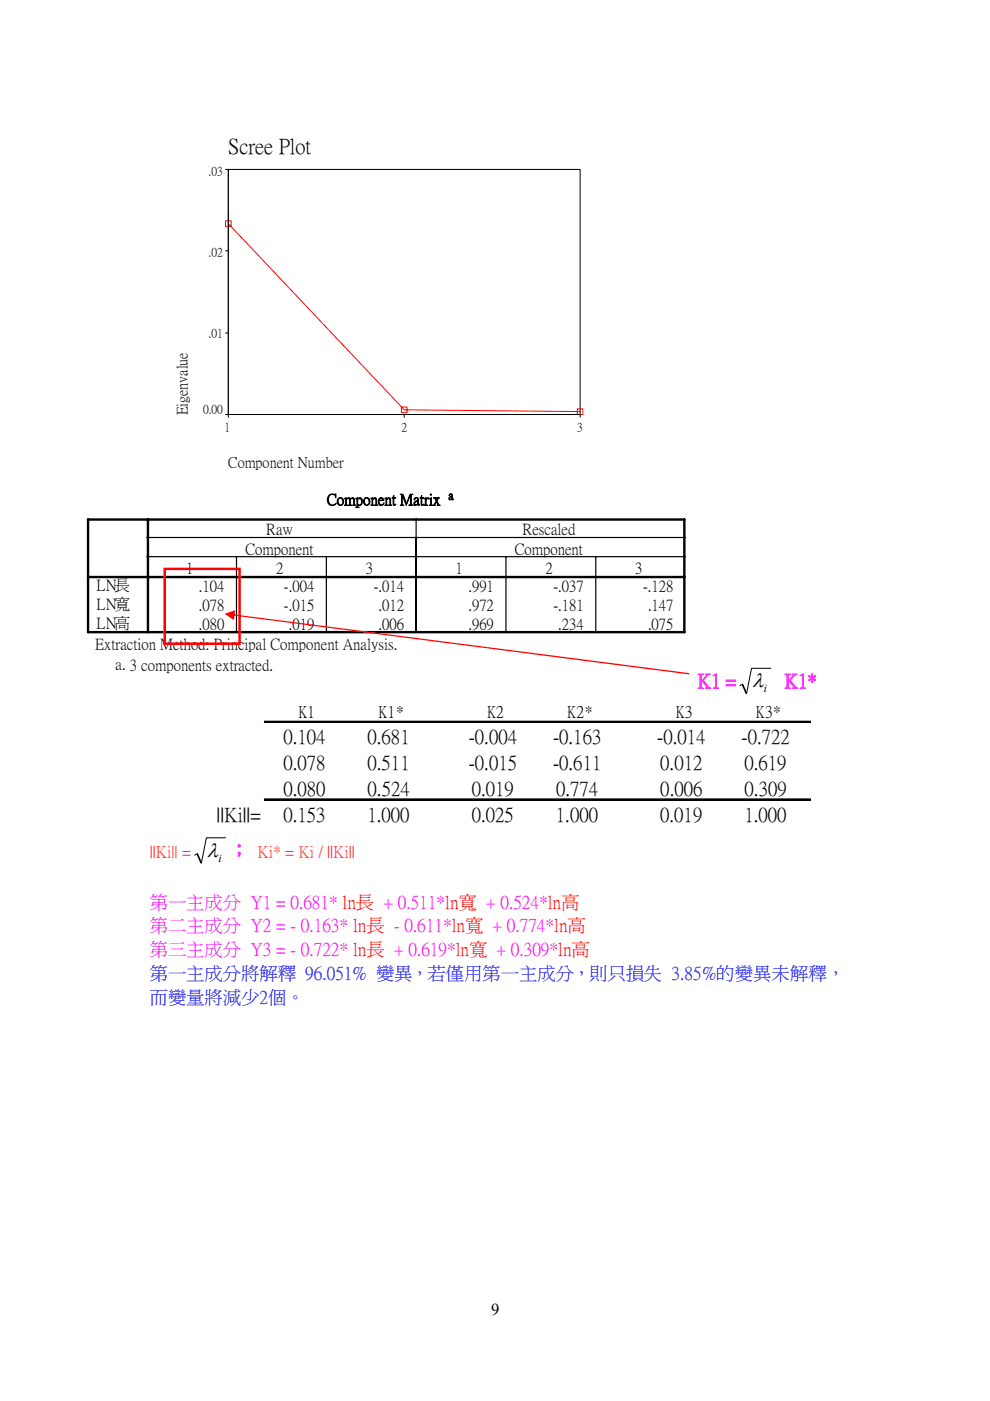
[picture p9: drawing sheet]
<svg xmlns="http://www.w3.org/2000/svg" width="210mm" height="297mm" viewBox="0 0 210 297" stroke-linecap="round" stroke-linejoin="round" font-family="sans-serif">
<path d="M47.8 35.9h.6M47.8 53.2h.6M47.8 70.6h.6M47.8 87.9h.6v.6M85.7 87.9v.6M123 87.9v.6" fill="none" stroke="#000" stroke-width=".21"/>
<g fill="#fff">
<path d="M48.4 35.9l74.6 52h-74.6z"/>
<path d="M48.4 35.9h74.6v52z"/>
</g>
<path d="M48.4 35.9h74.6v52h-74.6zM48.4 35.9v52h74.6" fill="none" stroke="#000" stroke-width=".21"/>
<path d="M47.8 46.8h1.2v1.2h-1.2zM48.4 47.4l37.3 39.5 37.3 .4M85.1 86.3h1.2v1.2h-1.2zM122.4 86.7h1.2v1.2h-1.2z" fill="none" stroke="#f00" stroke-width=".21"/>
<g fill="#fff">
<path d="M15.9 101.5h126.6v42.4h-126.6z"/>
<path d="M18.2 103.8h127.6v6.3h-127.6z"/>
<path d="M31.1 122.1h19.5v4.5h-19.5z"/>
<path d="M50.1 122.1h19.6v4.5h-19.6z"/>
<path d="M69.2 122.1h19.5v4.5h-19.5z"/>
<path d="M88.2 122.1h19.6v4.5h-19.6z"/>
<path d="M107.3 122.1h19.5v4.5h-19.5z"/>
<path d="M126.3 122.1h19.5v4.5h-19.5z"/>
<path d="M31.1 126.2h19.5v4.5h-19.5z"/>
<path d="M50.1 126.2h19.6v4.5h-19.6z"/>
<path d="M69.2 126.2h19.5v4.5h-19.5z"/>
<path d="M88.2 126.2h19.6v4.5h-19.6z"/>
<path d="M107.3 126.2h19.5v4.5h-19.5z"/>
<path d="M126.3 126.2h19.5v4.5h-19.5z"/>
<path d="M31.1 130.2h19.5v4.6h-19.5z"/>
<path d="M50.1 130.2h19.6v4.6h-19.6z"/>
<path d="M69.2 130.2h19.5v4.6h-19.5z"/>
<path d="M88.2 130.2h19.6v4.6h-19.6z"/>
<path d="M107.3 130.2h19.5v4.6h-19.5z"/>
<path d="M126.3 130.2h19.5v4.6h-19.5z"/>
<path d="M18.4 109.9h13.2v12.7h-13.2z"/>
<path d="M18.4 122.1h13.2v4.5h-13.2z"/>
<path d="M18.4 126.2h13.2v4.5h-13.2z"/>
<path d="M18.4 130.2h13.2v4.6h-13.2z"/>
<path d="M31.1 118h19.5v4.6h-19.5z"/>
<path d="M50.1 118h19.6v4.6h-19.6z"/>
<path d="M69.2 118h19.5v4.6h-19.5z"/>
<path d="M31.1 114h57.6v4.5h-57.6z"/>
<path d="M88.2 118h19.6v4.6h-19.6z"/>
<path d="M107.3 118h19.5v4.6h-19.5z"/>
<path d="M126.3 118h19.5v4.6h-19.5z"/>
<path d="M88.2 114h57.6v4.5h-57.6z"/>
<path d="M31.1 109.9h57.6v4.5h-57.6z"/>
<path d="M88.2 109.9h57.6v4.5h-57.6z"/>
</g>
<path d="M31.1 118h19v16.3M31.1 114h114.3M50.1 118h19.1v16.3M88.2 109.9v24.4v-16.3h-19M88.2 118h19.1v16.3M107.3 118h19v16.3M126.3 118h19.1" fill="none" stroke="#000" stroke-width=".25"/>
<g fill="#fff">
<path d="M18.2 134.3h127.6v4.5h-127.6z"/>
<path d="M18.2 138.3h127.6v5.4h-127.6z"/>
<path d="M21.2 138.3h124.6v5.4h-124.6z"/>
<path d="M18.2 143.2h127.1v.2h-127.1z"/>
<path d="M15.9 101.5h132v2.5h-132z"/>
<path d="M15.9 101.5h2.5v44.2h-2.5z"/>
<path d="M145.4 101.5h2.5v44.2h-2.5z"/>
<path d="M15.9 143.2h132v2.5h-132z"/>
</g>
<path d="M18.7 110.2h126.4v23.8h-126.4zM31.4 110.2v23.8M18.7 122.3h126.4" fill="none" stroke="#000" stroke-width=".51"/>
<path d="M56 152.9h115.9M157.4 145.1l-.5 .3M163.4 141.7h-4.1l-1 5.3M47.8 177.6h-4l-1.1 5.3M56 169.4h115.9M41.8 181l-.5 .3" fill="none" stroke="#000" stroke-width=".21"/>
<path d="M157.4 145.1l.8 1.9M41.8 181.1l.8 1.8" fill="none" stroke="#000" stroke-width=".35"/>
<path d="M56 153.1h115.9M56 169.6h115.9" fill="none" stroke="#000" stroke-width=".34"/>
<path d="M34.9 120.6h15.9v15.9h-15.9z" fill="none" stroke="#ff0101" stroke-width=".53"/>
<path d="M49.3 130.3l96.8 12.4 .1 .2-.2 .1-96.6-12.5zM47.6 130.1l2.3-.7-.3 2.1z" fill="#ff0101"/>
<text font-size="4.6" x="48.4" y="32.4">Scree Plot</text>
<g font-size="4.5">
<text x="159.5" y="145.7">λ</text>
<text x="43.9" y="181.7">λ ；</text>
</g>
<g font-size="4.2" fill="#f0f">
<text x="147.9" y="145.7">K1 =</text>
<text x="166.3" y="145.7">K1*</text>
</g>
<g font-size="4.2">
<text x="60.1" y="157.5">0.104</text>
<text x="77.9" y="157.5">0.681</text>
<text x="99.4" y="157.5">-0.004</text>
<text x="117.3" y="157.5">-0.163</text>
<text x="139.4" y="157.5">-0.014</text>
<text x="157.2" y="157.5">-0.722</text>
<text x="60.1" y="163">0.078</text>
<text x="77.9" y="163">0.511</text>
<text x="99.4" y="163">-0.015</text>
<text x="117.3" y="163">-0.611</text>
<text x="140" y="163">0.012</text>
<text x="157.9" y="163">0.619</text>
<text x="45.9" y="174">||Ki||=</text>
<text x="60.1" y="174">0.153</text>
<text x="60.1" y="168.5">0.080</text>
<text x="77.9" y="174">1.000</text>
<text x="77.9" y="168.5">0.524</text>
<text x="100" y="174">0.025</text>
<text x="100" y="168.5">0.019</text>
<text x="117.9" y="174">1.000</text>
<text x="117.9" y="168.5">0.774</text>
<text x="140" y="174">0.019</text>
<text x="140" y="168.5">0.006</text>
<text x="157.9" y="174">1.000</text>
<text x="157.9" y="168.5">0.309</text>
</g>
<g font-size="3.9" fill="#f0f">
<text x="31.7" y="197.5">第二主成分 Y2 = - 0.163* ln長 - 0.611*ln寬 + 0.774*ln高</text>
<text x="31.7" y="192.4">第一主成分 Y1 = 0.681* ln長 + 0.511*ln寬 + 0.524*ln高</text>
<text x="31.7" y="202.5">第三主成分 Y3 = - 0.722* ln長 + 0.619*ln寬 + 0.309*ln高</text>
</g>
<g font-size="3.9" fill="#00f">
<text x="31.7" y="207.6">第一主成分將解釋 96.051% 變異，若僅用第一主成分，則只損失 3.85%的變異未解釋，</text>
<text x="31.7" y="212.6">而變量將減少2個。</text>
</g>
<g font-size="3.5">
<text x="63.4" y="152.1">K1</text>
<text x="80.3" y="152.1">K1*</text>
<text x="103.4" y="152.1">K2</text>
<text x="120.4" y="152.1">K2*</text>
<text x="143.4" y="152.1">K3</text>
<text x="160.4" y="152.1">K3*</text>
<text x="104.1" y="278.7">9</text>
</g>
<g font-size="3.5" fill="#ff6500">
<text x="31.8" y="181.7">||Ki|| =</text>
<text x="54.6" y="181.7">Ki* = Ki / ||Ki||</text>
</g>
<g font-size="3.3">
<text x="69.3" y="107">Component Matrix</text>
<text x="56.5" y="113.3">Raw</text>
<text x="110.8" y="113.3">Rescaled</text>
<text x="52.1" y="117.4">Component</text>
<text x="109.2" y="117.4">Component</text>
<text x="20.4" y="125">LN長</text>
<text x="39.5" y="121.4">1</text>
<text x="42.2" y="125.2">.104</text>
<text x="58.5" y="121.4">2</text>
<text x="60.2" y="125.2">-.004</text>
<text x="77.6" y="121.4">3</text>
<text x="79.2" y="125.2">-.014</text>
<text x="96.6" y="121.4">1</text>
<text x="99.3" y="125.2">.991</text>
<text x="115.6" y="121.4">2</text>
<text x="117.3" y="125.2">-.037</text>
<text x="134.7" y="121.4">3</text>
<text x="136.4" y="125.2">-.128</text>
<text x="20.4" y="129.1">LN寬</text>
<text x="42.2" y="129.3">.078</text>
<text x="60.2" y="129.3">-.015</text>
<text x="80.3" y="129.3">.012</text>
<text x="99.3" y="129.3">.972</text>
<text x="117.3" y="129.3">-.181</text>
<text x="137.4" y="129.3">.147</text>
<text x="20.2" y="137.7">Extraction Method: Principal Component Analysis.</text>
<text x="20.4" y="133.1">LN高</text>
<text x="42.2" y="133.4">.080</text>
<text x="61.2" y="133.4">.019</text>
<text x="80.3" y="133.4">.006</text>
<text x="99.3" y="133.4">.969</text>
<text x="118.4" y="133.4">.234</text>
<text x="137.4" y="133.4">.075</text>
<text x="24.5" y="141.8">a. 3 components extracted.</text>
</g>
<g font-size="3.2">
<text x="39.6" y="88.1" transform="rotate(-90 39.6 88.1)">Eigenvalue</text>
<text x="48.4" y="98.9">Component Number</text>
</g>
<g font-size="2.6">
<text x="44.2" y="37">.03</text>
<text x="44.2" y="54.3">.02</text>
<text x="44.2" y="71.5">.01</text>
<text x="43.1" y="87.6">0.00</text>
<text x="47.6" y="91.3">1</text>
<text x="85.1" y="91.3">2</text>
<text x="122.4" y="91.3">3</text>
</g>
<g font-size="2.5">
<text x="95.1" y="105.8">a</text>
<text x="161.9" y="146.8">i</text>
<text x="46.3" y="182.7">i</text>
</g>
</svg>
